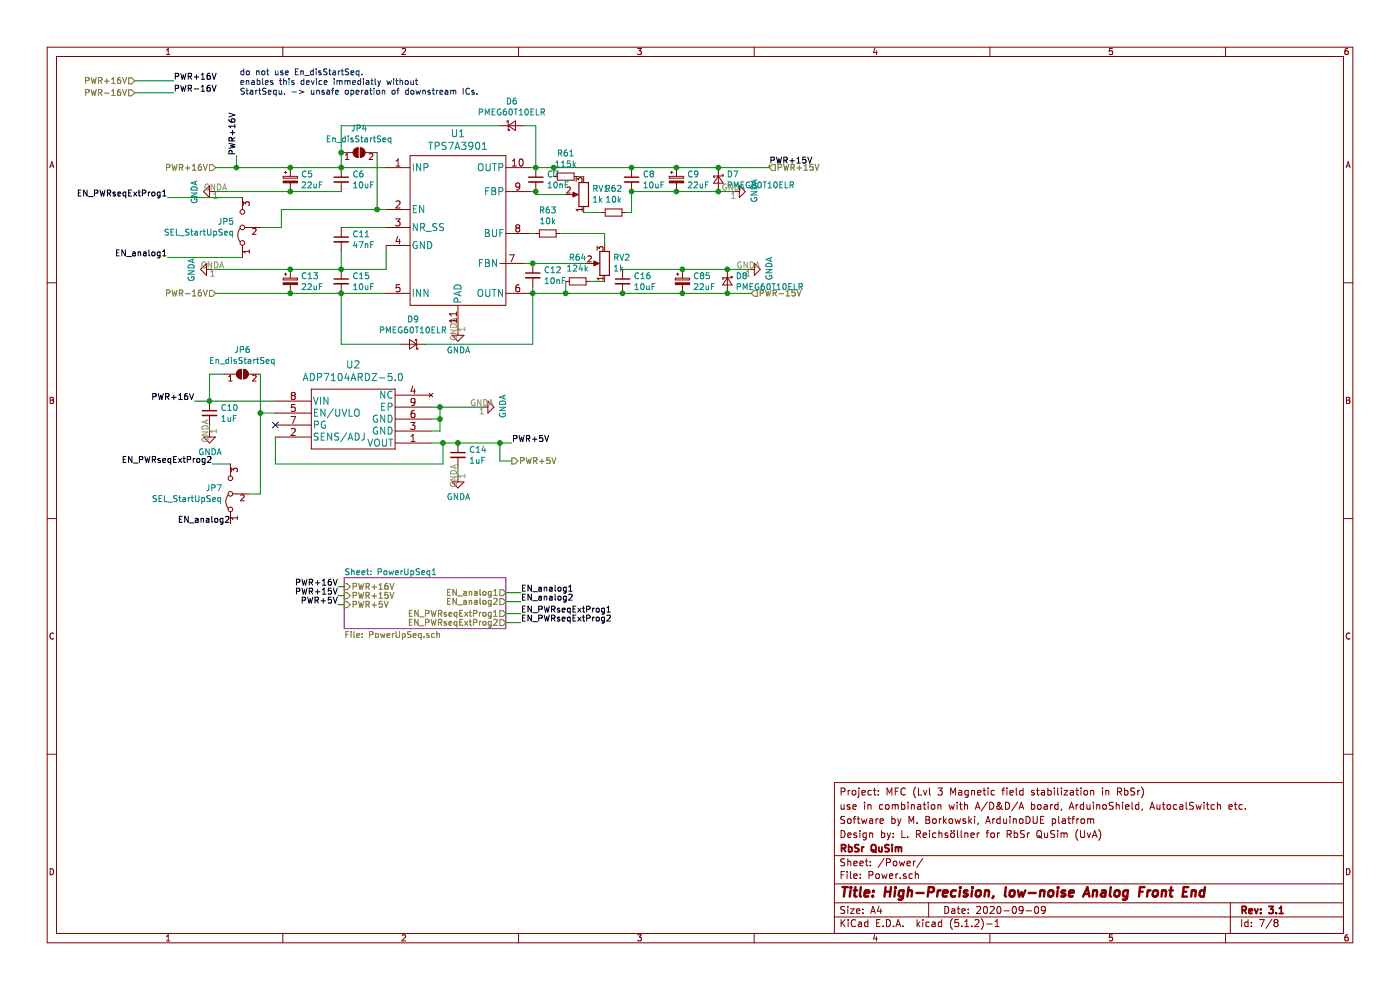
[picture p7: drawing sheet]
EESchema Schematic File Version 4
LIBS:AFE_1CH_2V0-cache
EELAYER 29 0
EELAYER END
$Descr A4 11693 8268
encoding utf-8
Sheet 7 8
Title "High-Precision, low-noise Analog Front End"
Date "2020-09-09"
Rev "3.1"
Comp "RbSr QuSim"
Comment1 "Design by: L. Reichsöllner for RbSr QuSim (UvA)"
Comment2 "Software by M. Borkowski, ArduinoDUE platfrom"
Comment3 "use in combination with A/D&D/A board, ArduinoShield, AutocalSwitch etc."
Comment4 "Project: MFC (Lvl 3 Magnetic field stabilization in RbSr)"
$EndDescr
Text Label 1625 3350 2    50   ~ 0
PWR+16V
Wire Wire Line
	1975 1400 2425 1400
Connection ~ 1975 1400
Wire Wire Line
	1975 1300 1975 1400
Text Label 1975 1300 1    50   ~ 0
PWR+16V
Text Notes 2000 800  0    50   ~ 0
do not use En_disStartSeq.\nenables this device immediatly without\nStartSequ. -> unsafe operation of downstream ICs.
Wire Wire Line
	3150 1750 3225 1750
Connection ~ 3150 1750
Wire Wire Line
	3150 1275 3150 1750
Wire Wire Line
	2850 1275 2850 1400
$Comp
L Jumper:SolderJumper_2_Open JP4
U 1 1
P 3000 1275
F 0 "JP4" H 3000 1480 50  0000 C CNN
F 1 "En_disStartSeq" H 3000 1389 50  0000 C CNN
F 2 "Jumper:SolderJumper-2_P1.3mm_Open_TrianglePad1.0x1.5mm" H 3000 1275 50  0001 C CNN
F 3 "~" H 3000 1275 50  0001 C CNN
F 4 "Solder Jumper" H 3000 1275 50  0001 C CNN "Detailed description"
	1    3000 1275
	1    0    0    -1  
$EndComp
$Comp
L power:GNDA #PWR010
U 1 1
P 1800 1600
F 0 "#PWR010" H 1800 1350 50  0001 C CNN
F 1 "GNDA" H 1805 1427 50  0000 C CNN
F 2 "" H 1800 1600 50  0001 C CNN
F 3 "" H 1800 1600 50  0001 C CNN
	1    1800 1600
	0    1    1    0   
$EndComp
$Comp
L power:GNDA #PWR077
U 1 1
P 3825 2750
F 0 "#PWR077" H 3825 2500 50  0001 C CNN
F 1 "GNDA" H 3830 2577 50  0000 C CNN
F 2 "" H 3825 2750 50  0001 C CNN
F 3 "" H 3825 2750 50  0001 C CNN
	1    3825 2750
	1    0    0    -1  
$EndComp
Wire Wire Line
	4450 2450 4725 2450
Connection ~ 4450 2450
Wire Wire Line
	4450 2400 4450 2450
Wire Wire Line
	4450 2200 4900 2200
Connection ~ 4450 2200
$Comp
L Device:C_Small C12
U 1 1
P 4450 2300
F 0 "C12" H 4542 2346 50  0000 L CNN
F 1 "10nF" H 4542 2255 50  0000 L CNN
F 2 "Resistor_SMD:R_0603_1608Metric" H 4450 2300 50  0001 C CNN
F 3 "https://www.murata.com/~/media/webrenewal/support/library/catalog/products/capacitor/mlcc/c02e.ashx?la=en-us" H 4450 2300 50  0001 C CNN
F 4 "490-9666-1-ND" H 4450 2300 50  0001 C CNN "DigiKey"
F 5 "10000pF ±5% 50V Ceramic Capacitor C0G, NP0 0603 (1608 Metric)" H 4450 2300 50  0001 C CNN "Detailed description"
F 6 "GRM1885C1H103JA01D" H 4450 2300 50  0001 C CNN "Manufacturer/Man.PartNum."
	1    4450 2300
	1    0    0    -1  
$EndComp
Connection ~ 4475 1600
Wire Wire Line
	4475 1400 4625 1400
Connection ~ 4475 1400
$Comp
L Device:C_Small C7
U 1 1
P 4475 1500
F 0 "C7" H 4567 1546 50  0000 L CNN
F 1 "10nF" H 4567 1455 50  0000 L CNN
F 2 "Resistor_SMD:R_0603_1608Metric" H 4475 1500 50  0001 C CNN
F 3 "https://www.murata.com/~/media/webrenewal/support/library/catalog/products/capacitor/mlcc/c02e.ashx?la=en-us" H 4475 1500 50  0001 C CNN
F 4 "490-9666-1-ND" H 4475 1500 50  0001 C CNN "DigiKey"
F 5 "10000pF ±5% 50V Ceramic Capacitor C0G, NP0 0603 (1608 Metric)" H 4475 1500 50  0001 C CNN "Detailed description"
F 6 "GRM1885C1H103JA01D" H 4475 1500 50  0001 C CNN "Manufacturer/Man.PartNum."
	1    4475 1500
	1    0    0    -1  
$EndComp
Wire Wire Line
	4375 2200 4450 2200
Connection ~ 5275 1600
Wire Wire Line
	5275 1775 5275 1600
Wire Wire Line
	5225 1775 5275 1775
Wire Wire Line
	4875 1775 5025 1775
Wire Wire Line
	4475 1600 4425 1600
Wire Wire Line
	4475 1625 4475 1600
Wire Wire Line
	4725 1625 4475 1625
Wire Wire Line
	4825 1475 4875 1475
Wire Wire Line
	4625 1400 5275 1400
Connection ~ 4625 1400
Wire Wire Line
	4425 1400 4475 1400
Wire Wire Line
	4625 1400 4625 1475
$Comp
L Device:R_Small R62
U 1 1
P 5125 1775
F 0 "R62" V 5321 1775 50  0000 C CNN
F 1 "10k" V 5230 1775 50  0000 C CNN
F 2 "Resistor_SMD:R_0805_2012Metric" H 5125 1775 50  0001 C CNN
F 3 "https://www.yageo.com/upload/media/product/productsearch/datasheet/rchip/PYu-RC_Group_51_RoHS_L_11.pdf" H 5125 1775 50  0001 C CNN
F 4 "311-10.0KCRCT-ND" H 5125 1775 50  0001 C CNN "DigiKey"
F 5 "10 kOhms ±1% 0.125W, 1/8W Chip Resistor 0805 (2012 Metric) Moisture Resistant Thick Film" H 5125 1775 50  0001 C CNN "Detailed description"
F 6 "RC0805FR-0710KL" H 5125 1775 50  0001 C CNN "Manufacturer/Man.PartNum."
	1    5125 1775
	0    -1   -1   0   
$EndComp
Wire Wire Line
	5050 1950 5050 2050
Wire Wire Line
	4675 1950 5050 1950
Wire Wire Line
	4425 1950 4475 1950
$Comp
L Device:R_Small R63
U 1 1
P 4575 1950
F 0 "R63" V 4379 1950 50  0000 C CNN
F 1 "10k" V 4470 1950 50  0000 C CNN
F 2 "Resistor_SMD:R_0805_2012Metric" H 4575 1950 50  0001 C CNN
F 3 "https://www.yageo.com/upload/media/product/productsearch/datasheet/rchip/PYu-RC_Group_51_RoHS_L_11.pdf" H 4575 1950 50  0001 C CNN
F 4 "311-10.0KCRCT-ND" H 4575 1950 50  0001 C CNN "DigiKey"
F 5 "10 kOhms ±1% 0.125W, 1/8W Chip Resistor 0805 (2012 Metric) Moisture Resistant Thick Film" H 4575 1950 50  0001 C CNN "Detailed description"
F 6 "RC0805FR-0710KL" H 4575 1950 50  0001 C CNN "Manufacturer/Man.PartNum."
	1    4575 1950
	0    1    1    0   
$EndComp
Wire Wire Line
	4925 2350 5050 2350
Wire Wire Line
	4725 2450 5200 2450
Connection ~ 4725 2450
Wire Wire Line
	4425 2450 4450 2450
Wire Wire Line
	4725 2350 4725 2450
$Comp
L Device:R_POT RV2
U 1 1
P 5050 2200
F 0 "RV2" H 4980 2154 50  0000 R CNN
F 1 "1k" H 4980 2245 50  0000 R CNN
F 2 "Potentiometer_SMD:Potentiometer_Bourns_3314G_Vertical" H 5050 2200 50  0001 C CNN
F 3 "https://www.bourns.com/docs/Product-Datasheets/3314.pdf" H 5050 2200 50  0001 C CNN
F 4 "3314G-102ECT-ND" H 5050 2200 50  0001 C CNN "DigiKey"
F 5 "1 kOhms 0.25W, 1/4W Gull Wing Surface Mount Trimmer Potentiometer Cermet 1 Turn Top Adjustment" H 5050 2200 50  0001 C CNN "Detailed description"
F 6 "3314G-1-102E" H 5050 2200 50  0001 C CNN "Manufacturer/Man.PartNum."
	1    5050 2200
	-1   0    0    1   
$EndComp
$Comp
L Device:R_Small R64
U 1 1
P 4825 2350
F 0 "R64" V 5021 2350 50  0000 C CNN
F 1 "124k" V 4930 2350 50  0000 C CNN
F 2 "Resistor_SMD:R_0603_1608Metric" H 4825 2350 50  0001 C CNN
F 3 "https://www.yageo.com/upload/media/product/productsearch/datasheet/rchip/PYu-RC_Group_51_RoHS_L_11.pdf" H 4825 2350 50  0001 C CNN
F 4 "311-124KHRCT-ND" H 4825 2350 50  0001 C CNN "DigiKey"
F 5 "124 kOhms ±1% 0.1W, 1/10W Chip Resistor 0603 (1608 Metric) Moisture Resistant Thick Film" H 4825 2350 50  0001 C CNN "Detailed description"
F 6 "RC0603FR-07124KL" H 4825 2350 50  0001 C CNN "Manufacturer/Man.PartNum."
	1    4825 2350
	0    -1   -1   0   
$EndComp
Wire Wire Line
	5200 2450 5700 2450
Connection ~ 5200 2450
Wire Wire Line
	5275 1400 5650 1400
Connection ~ 5275 1400
$Comp
L Device:R_Small R61
U 1 1
P 4725 1475
F 0 "R61" V 4529 1475 50  0000 C CNN
F 1 "115k" V 4620 1475 50  0000 C CNN
F 2 "Resistor_SMD:R_0603_1608Metric" H 4725 1475 50  0001 C CNN
F 3 "https://www.yageo.com/upload/media/product/productsearch/datasheet/rchip/PYu-RC_Group_51_RoHS_L_11.pdf" H 4725 1475 50  0001 C CNN
F 4 "311-115KHRCT-ND" H 4725 1475 50  0001 C CNN "DigiKey"
F 5 "115 kOhms ±1% 0.1W, 1/10W Chip Resistor 0603 (1608 Metric) Moisture Resistant Thick Film" H 4725 1475 50  0001 C CNN "Detailed description"
F 6 "RC0603FR-07115KL" H 4725 1475 50  0001 C CNN "Manufacturer/Man.PartNum."
	1    4725 1475
	0    1    1    0   
$EndComp
$Comp
L Device:R_POT RV1
U 1 1
P 4875 1625
F 0 "RV1" H 4805 1579 50  0000 R CNN
F 1 "1k" H 4805 1670 50  0000 R CNN
F 2 "Potentiometer_SMD:Potentiometer_Bourns_3314G_Vertical" H 4875 1625 50  0001 C CNN
F 3 "https://www.bourns.com/docs/Product-Datasheets/3314.pdf" H 4875 1625 50  0001 C CNN
F 4 "3314G-102ECT-ND" H 4875 1625 50  0001 C CNN "DigiKey"
F 5 "1 kOhms 0.25W, 1/4W Gull Wing Surface Mount Trimmer Potentiometer Cermet 1 Turn Top Adjustment" H 4875 1625 50  0001 C CNN "Detailed description"
F 6 "3314G-1-102E" H 4875 1625 50  0001 C CNN "Manufacturer/Man.PartNum."
	1    4875 1625
	-1   0    0    1   
$EndComp
Wire Wire Line
	5650 1600 6000 1600
Connection ~ 5650 1600
Wire Wire Line
	5275 1600 5650 1600
$Comp
L power:GNDA #PWR011
U 1 1
P 6125 1600
F 0 "#PWR011" H 6125 1350 50  0001 C CNN
F 1 "GNDA" H 6130 1427 50  0000 C CNN
F 2 "" H 6125 1600 50  0001 C CNN
F 3 "" H 6125 1600 50  0001 C CNN
	1    6125 1600
	0    -1   -1   0   
$EndComp
Wire Wire Line
	5700 2250 6075 2250
Connection ~ 5700 2250
Wire Wire Line
	5200 2250 5700 2250
$Comp
L power:GNDA #PWR016
U 1 1
P 6250 2250
F 0 "#PWR016" H 6250 2000 50  0001 C CNN
F 1 "GNDA" H 6255 2077 50  0000 C CNN
F 2 "" H 6250 2250 50  0001 C CNN
F 3 "" H 6250 2250 50  0001 C CNN
	1    6250 2250
	0    -1   -1   0   
$EndComp
$Comp
L Device:CP_Small C85
U 1 1
P 5700 2350
F 0 "C85" H 5788 2396 50  0000 L CNN
F 1 "22uF" H 5788 2305 50  0000 L CNN
F 2 "Capacitor_SMD:CP_Elec_6.3x5.7" H 5700 2350 50  0001 C CNN
F 3 "https://api.kemet.com/component-edge/download/datasheet/A767EB226M1VLAE050.pdf" H 5700 2350 50  0001 C CNN
F 4 "399-A767EB226M1VLAE050CT-ND" H 5700 2350 50  0001 C CNN "DigiKey"
F 5 "22µF 35V Aluminum - Polymer Capacitors Radial, Can - SMD 50mOhm 2000 Hrs @ 105°C" H 5700 2350 50  0001 C CNN "Detailed description"
F 6 "A767EB226M1VLAE050" H 5700 2350 50  0001 C CNN "Manufacturer/Man.PartNum."
	1    5700 2350
	1    0    0    -1  
$EndComp
$Comp
L Device:C_Small C16
U 1 1
P 5200 2350
F 0 "C16" H 5292 2396 50  0000 L CNN
F 1 "10uF" H 5292 2305 50  0000 L CNN
F 2 "Capacitor_SMD:C_1210_3225Metric" H 5200 2350 50  0001 C CNN
F 3 "https://product.tdk.com/info/en/catalog/datasheets/mlcc_commercial_general_en.pdf?ref_disty=digikey" H 5200 2350 50  0001 C CNN
F 4 "445-4536-1-ND" H 5200 2350 50  0001 C CNN "DigiKey"
F 5 "10µF ±10% 50V Ceramic Capacitor X7S 1210 (3225 Metric)" H 5200 2350 50  0001 C CNN "Detailed description"
F 6 "C3225X7S1H106K250AB" H 5200 2350 50  0001 C CNN "Manufacturer/Man.PartNum."
	1    5200 2350
	1    0    0    -1  
$EndComp
$Comp
L Device:CP_Small C9
U 1 1
P 5650 1500
F 0 "C9" H 5738 1546 50  0000 L CNN
F 1 "22uF" H 5738 1455 50  0000 L CNN
F 2 "Capacitor_SMD:CP_Elec_6.3x5.7" H 5650 1500 50  0001 C CNN
F 3 "https://api.kemet.com/component-edge/download/datasheet/A767EB226M1VLAE050.pdf" H 5650 1500 50  0001 C CNN
F 4 "399-A767EB226M1VLAE050CT-ND" H 5650 1500 50  0001 C CNN "DigiKey"
F 5 "22µF 35V Aluminum - Polymer Capacitors Radial, Can - SMD 50mOhm 2000 Hrs @ 105°C" H 5650 1500 50  0001 C CNN "Detailed description"
F 6 "A767EB226M1VLAE050" H 5650 1500 50  0001 C CNN "Manufacturer/Man.PartNum."
	1    5650 1500
	1    0    0    -1  
$EndComp
$Comp
L Device:C_Small C8
U 1 1
P 5275 1500
F 0 "C8" H 5367 1546 50  0000 L CNN
F 1 "10uF" H 5367 1455 50  0000 L CNN
F 2 "Capacitor_SMD:C_1210_3225Metric" H 5275 1500 50  0001 C CNN
F 3 "https://product.tdk.com/info/en/catalog/datasheets/mlcc_commercial_general_en.pdf?ref_disty=digikey" H 5275 1500 50  0001 C CNN
F 4 "445-4536-1-ND" H 5275 1500 50  0001 C CNN "DigiKey"
F 5 "10µF ±10% 50V Ceramic Capacitor X7S 1210 (3225 Metric)" H 5275 1500 50  0001 C CNN "Detailed description"
F 6 "C3225X7S1H106K250AB" H 5275 1500 50  0001 C CNN "Manufacturer/Man.PartNum."
	1    5275 1500
	1    0    0    -1  
$EndComp
Wire Wire Line
	2850 2100 2850 2250
Wire Wire Line
	3225 1900 2850 1900
$Comp
L Device:C_Small C11
U 1 1
P 2850 2000
F 0 "C11" H 2942 2046 50  0000 L CNN
F 1 "47nF" H 2942 1955 50  0000 L CNN
F 2 "Capacitor_SMD:C_0603_1608Metric" H 2850 2000 50  0001 C CNN
F 3 "https://www.yageo.com/upload/media/product/productsearch/datasheet/mlcc/UPY-GPHC_X7R_6.3V-to-50V_18.pdf" H 2850 2000 50  0001 C CNN
F 4 "311-1427-1-ND" H 2850 2000 50  0001 C CNN "DigiKey"
F 5 "0.047µF ±10% 50V Ceramic Capacitor X7R 0603 (1608 Metric)" H 2850 2000 50  0001 C CNN "Detailed description"
F 6 "CC0603KRX7R9BB473" H 2850 2000 50  0001 C CNN "Manufacturer/Man.PartNum."
	1    2850 2000
	1    0    0    -1  
$EndComp
Wire Wire Line
	2025 2150 1400 2150
Wire Wire Line
	2025 1650 1400 1650
Wire Wire Line
	2350 1750 3150 1750
Wire Wire Line
	2350 1900 2350 1750
Wire Wire Line
	2175 1900 2350 1900
Text HLabel 1800 2450 0    50   Input ~ 0
PWR-16V
Text HLabel 1800 1400 0    50   Input ~ 0
PWR+16V
Wire Wire Line
	1800 2450 2425 2450
Wire Wire Line
	2425 1600 1800 1600
Connection ~ 2425 1600
Wire Wire Line
	2850 1600 2425 1600
Wire Wire Line
	1775 2250 2425 2250
Wire Wire Line
	2850 2250 2425 2250
Connection ~ 2850 2250
Connection ~ 2425 2250
Wire Wire Line
	3225 2250 2850 2250
Wire Wire Line
	3225 2050 3225 2250
$Comp
L power:GNDA #PWR014
U 1 1
P 1775 2250
F 0 "#PWR014" H 1775 2000 50  0001 C CNN
F 1 "GNDA" H 1780 2077 50  0000 C CNN
F 2 "" H 1775 2250 50  0001 C CNN
F 3 "" H 1775 2250 50  0001 C CNN
	1    1775 2250
	0    1    1    0   
$EndComp
Wire Wire Line
	2425 1400 2850 1400
Connection ~ 2850 1400
Connection ~ 2425 1400
Wire Wire Line
	1800 1400 1975 1400
Connection ~ 2425 2450
Wire Wire Line
	2850 2450 3225 2450
Connection ~ 2850 2450
Wire Wire Line
	2425 2450 2850 2450
$Comp
L Device:C_Small C15
U 1 1
P 2850 2350
F 0 "C15" H 2942 2396 50  0000 L CNN
F 1 "10uF" H 2942 2305 50  0000 L CNN
F 2 "Capacitor_SMD:C_1210_3225Metric" H 2850 2350 50  0001 C CNN
F 3 "https://product.tdk.com/info/en/catalog/datasheets/mlcc_commercial_general_en.pdf?ref_disty=digikey" H 2850 2350 50  0001 C CNN
F 4 "445-4536-1-ND" H 2850 2350 50  0001 C CNN "DigiKey"
F 5 "10µF ±10% 50V Ceramic Capacitor X7S 1210 (3225 Metric)" H 2850 2350 50  0001 C CNN "Detailed description"
F 6 "C3225X7S1H106K250AB" H 2850 2350 50  0001 C CNN "Manufacturer/Man.PartNum."
	1    2850 2350
	1    0    0    -1  
$EndComp
Wire Wire Line
	3225 1400 2850 1400
$Comp
L Device:CP_Small C13
U 1 1
P 2425 2350
F 0 "C13" H 2513 2396 50  0000 L CNN
F 1 "22uF" H 2513 2305 50  0000 L CNN
F 2 "Capacitor_SMD:CP_Elec_6.3x5.7" H 2425 2350 50  0001 C CNN
F 3 "https://api.kemet.com/component-edge/download/datasheet/A767EB226M1VLAE050.pdf" H 2425 2350 50  0001 C CNN
F 4 "399-A767EB226M1VLAE050CT-ND" H 2425 2350 50  0001 C CNN "DigiKey"
F 5 "22µF 35V Aluminum - Polymer Capacitors Radial, Can - SMD 50mOhm 2000 Hrs @ 105°C" H 2425 2350 50  0001 C CNN "Detailed description"
F 6 "A767EB226M1VLAE050" H 2425 2350 50  0001 C CNN "Manufacturer/Man.PartNum."
	1    2425 2350
	1    0    0    -1  
$EndComp
$Comp
L Device:CP_Small C5
U 1 1
P 2425 1500
F 0 "C5" H 2513 1546 50  0000 L CNN
F 1 "22uF" H 2513 1455 50  0000 L CNN
F 2 "Capacitor_SMD:CP_Elec_6.3x5.7" H 2425 1500 50  0001 C CNN
F 3 "https://api.kemet.com/component-edge/download/datasheet/A767EB226M1VLAE050.pdf" H 2425 1500 50  0001 C CNN
F 4 "399-A767EB226M1VLAE050CT-ND" H 2425 1500 50  0001 C CNN "DigiKey"
F 5 "22µF 35V Aluminum - Polymer Capacitors Radial, Can - SMD 50mOhm 2000 Hrs @ 105°C" H 2425 1500 50  0001 C CNN "Detailed description"
F 6 "A767EB226M1VLAE050" H 2425 1500 50  0001 C CNN "Manufacturer/Man.PartNum."
	1    2425 1500
	1    0    0    -1  
$EndComp
$Comp
L TPS7A3901_WSON:TPS7A3901 U1
U 1 1
P 3825 1950
F 0 "U1" H 3825 2788 60  0000 C CNN
F 1 "TPS7A3901" H 3825 2682 60  0000 C CNN
F 2 "TPS7A39_WSON-DSC0010J:Texas_DSC0010J_ThermalVias" H 3925 1640 60  0001 C CNN
F 3 "https://www.ti.com/lit/gpn/tps7a39" H 4225 1450 60  0001 C CNN
F 4 "296-47504-1-ND" H 3825 1950 50  0001 C CNN "DigiKey"
F 5 "Linear Voltage Regulator IC  2 Output  150mA 10-WSON (3x3)" H 3825 1950 50  0001 C CNN "Detailed description"
F 6 "TPS7A3901DSCT" H 3825 1950 50  0001 C CNN "Manufacturer/Man.PartNum."
	1    3825 1950
	1    0    0    -1  
$EndComp
Wire Wire Line
	1125 775  1450 775 
Text Label 1450 775  0    50   ~ 0
PWR-16V
Wire Wire Line
	1125 675  1450 675 
Text Label 1450 675  0    50   ~ 0
PWR+16V
Text HLabel 1125 675  0    50   Input ~ 0
PWR+16V
Text HLabel 1125 775  0    50   Input ~ 0
PWR-16V
Connection ~ 3825 3700
Text HLabel 4275 3850 2    50   Output ~ 0
PWR+5V
Connection ~ 3675 3500
Wire Wire Line
	3675 3400 3675 3500
Wire Wire Line
	3600 3400 3675 3400
Wire Wire Line
	3700 3700 3825 3700
Connection ~ 3700 3700
Wire Wire Line
	3700 3875 3700 3700
Wire Wire Line
	2300 3650 2300 3875
Wire Wire Line
	1750 3600 1750 3550
$Comp
L power:GNDA #PWR013
U 1 1
P 1750 3600
F 0 "#PWR013" H 1750 3350 50  0001 C CNN
F 1 "GNDA" H 1755 3427 50  0000 C CNN
F 2 "" H 1750 3600 50  0001 C CNN
F 3 "" H 1750 3600 50  0001 C CNN
	1    1750 3600
	1    0    0    -1  
$EndComp
$Comp
L power:GNDA #PWR015
U 1 1
P 3825 3975
F 0 "#PWR015" H 3825 3725 50  0001 C CNN
F 1 "GNDA" H 3830 3802 50  0000 C CNN
F 2 "" H 3825 3975 50  0001 C CNN
F 3 "" H 3825 3975 50  0001 C CNN
	1    3825 3975
	1    0    0    -1  
$EndComp
Connection ~ 3675 3400
Wire Wire Line
	3600 3500 3675 3500
Wire Wire Line
	3675 3600 3600 3600
$Comp
L power:GNDA #PWR012
U 1 1
P 4025 3400
F 0 "#PWR012" H 4025 3150 50  0001 C CNN
F 1 "GNDA" H 4030 3227 50  0000 C CNN
F 2 "" H 4025 3400 50  0001 C CNN
F 3 "" H 4025 3400 50  0001 C CNN
	1    4025 3400
	0    -1   -1   0   
$EndComp
Wire Wire Line
	2300 3450 2175 3450
NoConn ~ 2300 3550
Wire Wire Line
	3600 3700 3700 3700
Connection ~ 1750 3350
Wire Wire Line
	1625 3350 1750 3350
$Comp
L Device:C_Small C14
U 1 1
P 3825 3800
F 0 "C14" H 3917 3846 50  0000 L CNN
F 1 "1uF" H 3917 3755 50  0000 L CNN
F 2 "Capacitor_SMD:C_0805_2012Metric" H 3825 3800 50  0001 C CNN
F 3 "http://www.samsungsem.com/kr/support/product-search/mlcc/CL21B105KBFNNNE.jsp" H 3825 3800 50  0001 C CNN
F 4 "1276-1029-1-ND" H 3825 3800 50  0001 C CNN "DigiKey"
F 5 "1µF, ±10%, 50V, MLCC X7R, 0805 (2012 Metric)" H 3825 3800 50  0001 C CNN "Detailed description"
F 6 "CL21B105KBFNNNE" H 3825 3800 50  0001 C CNN "Manufacturer/Man.PartNum."
	1    3825 3800
	1    0    0    -1  
$EndComp
$Comp
L Device:C_Small C10
U 1 1
P 1750 3450
F 0 "C10" H 1842 3496 50  0000 L CNN
F 1 "1uF" H 1842 3405 50  0000 L CNN
F 2 "Capacitor_SMD:C_0805_2012Metric" H 1750 3450 50  0001 C CNN
F 3 "http://www.samsungsem.com/kr/support/product-search/mlcc/CL21B105KBFNNNE.jsp" H 1750 3450 50  0001 C CNN
F 4 "1276-1029-1-ND" H 1750 3450 50  0001 C CNN "DigiKey"
F 5 "1µF, ±10%, 50V, MLCC X7R, 0805 (2012 Metric)" H 1750 3450 50  0001 C CNN "Detailed description"
F 6 "CL21B105KBFNNNE" H 1750 3450 50  0001 C CNN "Manufacturer/Man.PartNum."
	1    1750 3450
	1    0    0    -1  
$EndComp
$Comp
L ADP7104ARDZ-R7:ADP7104ARDZ-R7 U2
U 1 1
P 2300 3450
F 0 "U2" H 2950 3857 60  0000 C CNN
F 1 "ADP7104ARDZ-5.0" H 2950 3751 60  0000 C CNN
F 2 "Package_SO:SOIC-8-1EP_3.9x4.9mm_P1.27mm_EP2.41x3.81mm" H 3000 3690 60  0001 C CNN
F 3 "https://www.analog.com/media/en/technical-documentation/data-sheets/ADP7104.pdf" H 2950 3751 60  0001 C CNN
F 4 "ADP7104ARDZ-5.0-R7CT-ND" H 2300 3450 50  0001 C CNN "DigiKey"
F 5 " Linear Voltage Regulator, 1 Output, 500mA, 8-SOIC-EP " H 2300 3450 50  0001 C CNN "Detailed description"
F 6 "ADP7104ARDZ-5.0-R7" H 2300 3450 50  0001 C CNN "Manufacturer/Man.PartNum."
	1    2300 3450
	1    0    0    -1  
$EndComp
Text Label 6425 1375 0    50   ~ 0
PWR+15V
Wire Wire Line
	5650 1400 6000 1400
Wire Wire Line
	6425 1400 6425 1375
Connection ~ 5650 1400
Text Label 1400 2150 2    50   ~ 0
EN_analog1
Wire Wire Line
	1750 3350 2300 3350
$Comp
L Jumper:SolderJumper_2_Open JP6
U 1 1
P 2025 3125
F 0 "JP6" H 2025 3330 50  0000 C CNN
F 1 "En_disStartSeq" H 2025 3239 50  0000 C CNN
F 2 "Jumper:SolderJumper-2_P1.3mm_Open_TrianglePad1.0x1.5mm" H 2025 3125 50  0001 C CNN
F 3 "~" H 2025 3125 50  0001 C CNN
F 4 "Solder Jumper" H 2025 3125 50  0001 C CNN "Detailed description"
	1    2025 3125
	1    0    0    -1  
$EndComp
Wire Wire Line
	1875 3125 1750 3125
Wire Wire Line
	1750 3125 1750 3350
Wire Wire Line
	2175 3125 2175 3450
Wire Wire Line
	2175 3450 2175 4125
Wire Wire Line
	2175 4125 2075 4125
Connection ~ 2175 3450
Text Label 1925 4375 2    50   ~ 0
EN_analog2
Wire Wire Line
	1775 3875 1925 3875
Text Label 4275 3700 0    50   ~ 0
PWR+5V
Text Label 1400 1650 2    50   ~ 0
EN_PWRseqExtProg1
Text Label 1775 3875 2    50   ~ 0
EN_PWRseqExtProg2
Text HLabel 6425 1400 2    50   Input ~ 0
PWR+15V
Text HLabel 6275 2450 2    50   Input ~ 0
PWR-15V
Wire Wire Line
	5700 2450 6075 2450
Connection ~ 5700 2450
$Comp
L dk_Shunts-Jumpers:Jumper_3_HDR12 JP7
U 1 1
P 1925 4125
F 0 "JP7" V 1971 4192 50  0000 L CNN
F 1 "SEL_StartUpSeq" V 1880 4192 50  0000 L CNN
F 2 "Jumper:SolderJumper-3_P2.0mm_Open_TrianglePad1.0x1.5mm_NumberLabels" H 1975 4425 50  0001 C CNN
F 3 "" H 1925 4125 50  0001 C CNN
F 4 "Solder Jumper" H 1925 4125 50  0001 C CNN "Detailed description"
	1    1925 4125
	0    -1   -1   0   
$EndComp
$Comp
L dk_Shunts-Jumpers:Jumper_3_Solder12 JP5
U 1 1
P 2025 1900
F 0 "JP5" V 2071 1967 50  0000 L CNN
F 1 "SEL_StartUpSeq" V 1980 1967 50  0000 L CNN
F 2 "Jumper:SolderJumper-3_P2.0mm_Open_TrianglePad1.0x1.5mm_NumberLabels" H 2075 2200 50  0001 C CNN
F 3 "" H 2025 1900 50  0001 C CNN
F 4 "Solder jumper" H 2025 1900 50  0001 C CNN "Detailed description"
	1    2025 1900
	0    -1   -1   0   
$EndComp
$Comp
L Device:C_Small C6
U 1 1
P 2850 1500
F 0 "C6" H 2942 1546 50  0000 L CNN
F 1 "10uF" H 2942 1455 50  0000 L CNN
F 2 "Capacitor_SMD:C_1210_3225Metric" H 2850 1500 50  0001 C CNN
F 3 "https://product.tdk.com/info/en/catalog/datasheets/mlcc_commercial_general_en.pdf?ref_disty=digikey" H 2850 1500 50  0001 C CNN
F 4 "445-4536-1-ND" H 2850 1500 50  0001 C CNN "DigiKey"
F 5 "10µF ±10% 50V Ceramic Capacitor X7S 1210 (3225 Metric)" H 2850 1500 50  0001 C CNN "Detailed description"
F 6 "C3225X7S1H106K250AB" H 2850 1500 50  0001 C CNN "Manufacturer/Man.PartNum."
	1    2850 1500
	1    0    0    -1  
$EndComp
$Sheet
S 2875 4825 1350 425 
U 5F5FA09C
F0 "PowerUpSeq1" 50
F1 "PowerUpSeq.sch" 50
F2 "PWR+16V" I L 2875 4900 50 
F3 "EN_analog1" O R 4225 4950 50 
F4 "EN_analog2" O R 4225 5025 50 
F5 "EN_PWRseqExtProg1" O R 4225 5125 50 
F6 "EN_PWRseqExtProg2" O R 4225 5200 50 
F7 "PWR+5V" I L 2875 5050 50 
F8 "PWR+15V" I L 2875 4975 50 
$EndSheet
Text Label 4350 5025 0    50   ~ 0
EN_analog2
Text Label 4350 4950 0    50   ~ 0
EN_analog1
Wire Wire Line
	4225 4950 4350 4950
Wire Wire Line
	4225 5025 4350 5025
Text Label 4350 5125 0    50   ~ 0
EN_PWRseqExtProg1
Text Label 4350 5200 0    50   ~ 0
EN_PWRseqExtProg2
Wire Wire Line
	4350 5125 4225 5125
Wire Wire Line
	4225 5200 4350 5200
Text Label 2825 4900 2    50   ~ 0
PWR+16V
Wire Wire Line
	2825 4900 2875 4900
Text Label 2825 5050 2    50   ~ 0
PWR+5V
Wire Wire Line
	2825 5050 2875 5050
Text Label 2825 4975 2    50   ~ 0
PWR+15V
Wire Wire Line
	2875 4975 2825 4975
$Comp
L Device:D_Schottky_Small D6
U 1 1
P 4275 1050
F 0 "D6" H 4275 1255 50  0000 C CNN
F 1 "PMEG60T10ELR" H 4275 1164 50  0000 C CNN
F 2 "Diode_SMD:D_SOD-123" V 4275 1050 50  0001 C CNN
F 3 "https://assets.nexperia.com/documents/data-sheet/PMEG60T10ELR.pdf" V 4275 1050 50  0001 C CNN
F 4 "1727-7807-1-ND" H 4275 1050 50  0001 C CNN "DigiKey"
F 5 "Diode Schottky 60V 1A Surface Mount SOD-123W" H 4275 1050 50  0001 C CNN "Detailed description"
F 6 "PMEG60T10ELRX" H 4275 1050 50  0001 C CNN "Manufacturer/Man.PartNum."
	1    4275 1050
	1    0    0    -1  
$EndComp
Wire Wire Line
	2850 1275 2850 1050
Wire Wire Line
	2850 1050 4175 1050
Connection ~ 2850 1275
Wire Wire Line
	4375 1050 4475 1050
Wire Wire Line
	4475 1050 4475 1400
$Comp
L Device:D_Schottky_Small D7
U 1 1
P 6000 1500
F 0 "D7" V 5954 1568 50  0000 L CNN
F 1 "PMEG60T10ELR" V 6045 1568 50  0000 L CNN
F 2 "Diode_SMD:D_SOD-123" V 6000 1500 50  0001 C CNN
F 3 "https://assets.nexperia.com/documents/data-sheet/PMEG60T10ELR.pdf" V 6000 1500 50  0001 C CNN
F 4 "1727-7807-1-ND" H 6000 1500 50  0001 C CNN "DigiKey"
F 5 "Diode Schottky 60V 1A Surface Mount SOD-123W" H 6000 1500 50  0001 C CNN "Detailed description"
F 6 "PMEG60T10ELRX" H 6000 1500 50  0001 C CNN "Manufacturer/Man.PartNum."
	1    6000 1500
	0    1    1    0   
$EndComp
Connection ~ 6000 1400
Wire Wire Line
	6000 1400 6425 1400
Connection ~ 6000 1600
Wire Wire Line
	6000 1600 6125 1600
$Comp
L Device:D_Schottky_Small D8
U 1 1
P 6075 2350
F 0 "D8" V 6029 2418 50  0000 L CNN
F 1 "PMEG60T10ELR" V 6120 2418 50  0000 L CNN
F 2 "Diode_SMD:D_SOD-123" V 6075 2350 50  0001 C CNN
F 3 "https://assets.nexperia.com/documents/data-sheet/PMEG60T10ELR.pdf" V 6075 2350 50  0001 C CNN
F 4 "1727-7807-1-ND" H 6075 2350 50  0001 C CNN "DigiKey"
F 5 "Diode Schottky 60V 1A Surface Mount SOD-123W" H 6075 2350 50  0001 C CNN "Detailed description"
F 6 "PMEG60T10ELRX" H 6075 2350 50  0001 C CNN "Manufacturer/Man.PartNum."
	1    6075 2350
	0    1    1    0   
$EndComp
Connection ~ 6075 2250
Wire Wire Line
	6075 2250 6250 2250
Connection ~ 6075 2450
Wire Wire Line
	6075 2450 6275 2450
$Comp
L Device:D_Schottky_Small D9
U 1 1
P 3450 2875
F 0 "D9" H 3450 2670 50  0000 C CNN
F 1 "PMEG60T10ELR" H 3450 2761 50  0000 C CNN
F 2 "Diode_SMD:D_SOD-123" V 3450 2875 50  0001 C CNN
F 3 "https://assets.nexperia.com/documents/data-sheet/PMEG60T10ELR.pdf" V 3450 2875 50  0001 C CNN
F 4 "1727-7807-1-ND" H 3450 2875 50  0001 C CNN "DigiKey"
F 5 "Diode Schottky 60V 1A Surface Mount SOD-123W" H 3450 2875 50  0001 C CNN "Detailed description"
F 6 "PMEG60T10ELRX" H 3450 2875 50  0001 C CNN "Manufacturer/Man.PartNum."
	1    3450 2875
	-1   0    0    1   
$EndComp
Wire Wire Line
	2850 2450 2850 2875
Wire Wire Line
	2850 2875 3350 2875
Wire Wire Line
	3550 2875 4450 2875
Wire Wire Line
	4450 2875 4450 2450
Wire Wire Line
	3675 3500 3675 3600
Wire Wire Line
	2300 3875 3700 3875
Wire Wire Line
	3825 3700 4175 3700
Wire Wire Line
	4275 3850 4175 3850
Wire Wire Line
	4175 3850 4175 3700
Connection ~ 4175 3700
Wire Wire Line
	4175 3700 4275 3700
Wire Wire Line
	3825 3900 3825 3975
Wire Wire Line
	3675 3400 4025 3400
$EndSCHEMATC
